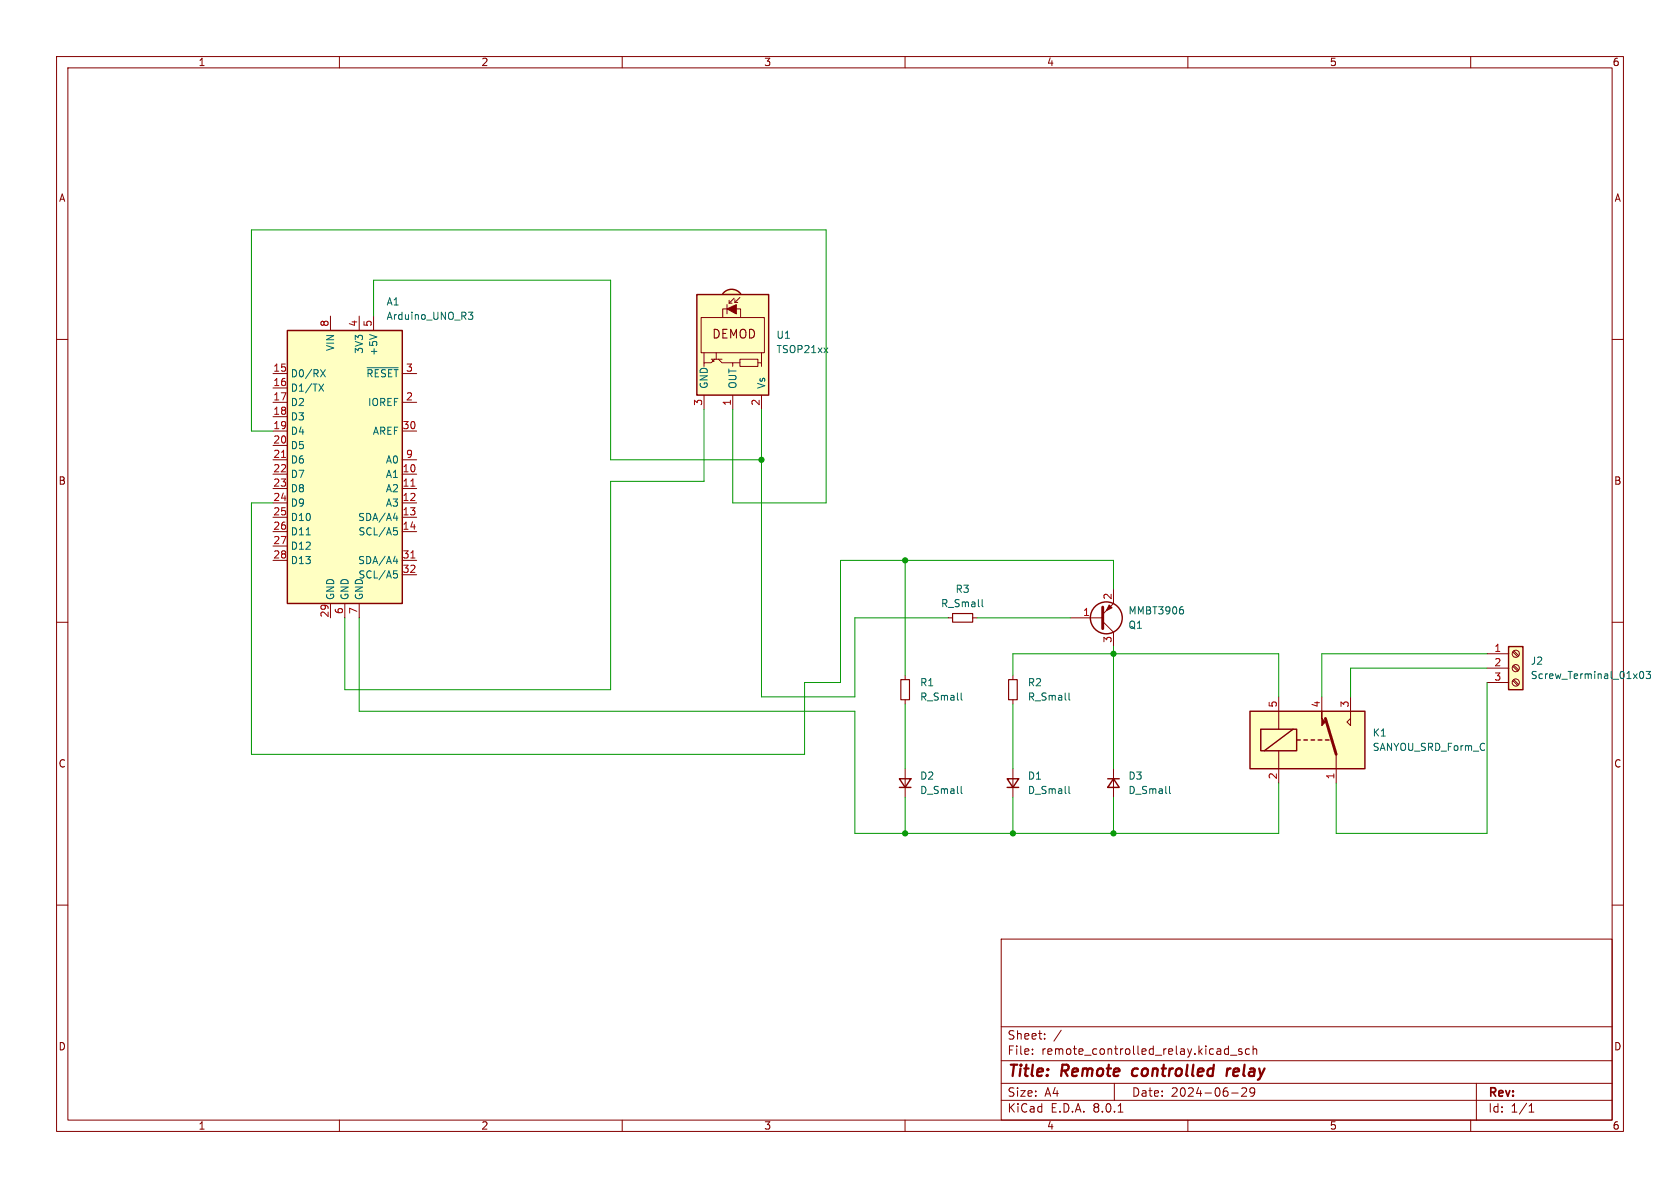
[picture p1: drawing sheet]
<svg xmlns="http://www.w3.org/2000/svg" width="297mm" height="210mm" viewBox="0 0 297 210" stroke-linecap="round" stroke-linejoin="round" font-family="sans-serif">
<g fill="none" stroke="#840000" stroke-width=".18">
<path d="M10 10h277v190h-277zM12 12h273v186h-273zM60 10v2M110 10v2M160 10v2M210 10v2M260 10v2M10 60h2M285 60h2M10 110h2M160 119.4v.7M179.1 119.4v.7"/>
<path d="M285 110h2M160 123.7v.8M160 135.9v5.1M179.1 123.7v.8M10 160h2M285 160h2M177 166h108v32h-108zM60 198v2M110 198v2M160 198v2M177 194.5h108M177 191.5h108"/>
<path d="M177 187.5h108M177 181.5h108M182.5 186.3v.1M182.5 185.5v.1M184.7 183.6v.1M184.7 182.8v.1M187.6 182.1l-1.3 2M197 191.5v3M197.7 196.6h.8M210 198v2M216.7 185.4l.5 .1M217.2 184.9v1.5"/>
<path d="M217.2 186.3l-.5 .1M217.5 186.5h1.2M217.7 193.2h1.2M219.5 185.5l-.3-.1-.2 .2v.2l.5 .2v.3h-.5M220.3 192.4v.5l-.8 .9h.9M220.9 185.5l-.4-.1-.3 .3v.4l.1 .2h.6M221 192.4v.5l.1 .3h.4l.3-.3M221.5 185.5l.2-.1 .4 .1 .1 .9M221.5 184.9v1.5M221.7 192.4a.99 .99 0 0 1-.3 1.4h-.3M260 198v2M261 191.5v6.5"/>
<path d="M270.3 196.6h.9M270.3 195.5l.4-.4v1.5"/>
</g>
<path d="M200.3 189.1l-.2 .7 .3 .4M217 188.9l-.2 1.3M217.6 188.9l-.4 .1-.3 .3" fill="none" stroke="#840000" stroke-width=".4"/>
<path d="M159.3 120.1h1.5v3.6h-1.5zM178.3 120.1h1.5v3.6h-1.5z" fill="none" stroke="#840000" stroke-width=".2"/>
<path d="M169.9 122.5v1.1l.2 .2M169.9 139v1.1l.2 .2M189 122.5v1.1l.2 .2" fill="none" stroke="#006464" stroke-width=".18"/>
<path d="M159 137.7h2l-1 1.5zM159 139.2h2" fill="none" stroke="#840000" stroke-width=".25"/>
<path d="M266.7 114.3h2.5v7.6h-2.5z" fill="#ffffc2"/>
<path d="M266.7 114.3h2.5v7.6h-2.5z" fill="none" stroke="#840000" stroke-width=".25"/>
<g fill="none" stroke="#840000" stroke-width=".18">
<path d="M262.9 115.6h3.8M262.9 118.1h3.8M267.4 117.8l.9 .8M267.4 115.2l.9 .9M267.6 117.6l.9 .8M267.6 115.1l.9 .8M262.9 120.7h3.8M267.4 120.3l.9 .9M267.6 120.1l.9 .9"/>
<circle cx="268" cy="115.6" r=".63"/>
<circle cx="268" cy="118.1" r=".63"/>
<circle cx="268" cy="120.6" r=".63"/>
</g>
<path d="M290 118.8l.2-.1a.68 .68 0 0 1 .4 .6 .68 .68 0 0 1-.4 .7l-.2-.2-.1-.3zM291 118.7h.8l-.4 .5 .3 .1v.5l-.2 .2-.5-.2" fill="none" stroke="#006464" stroke-width=".18"/>
<path d="M50.8 58.4h20.3v48.3h-20.3z" fill="#ffffc2"/>
<path d="M50.8 58.4h20.3v48.3h-20.3z" fill="none" stroke="#840000" stroke-width=".25"/>
<g fill="none" stroke="#840000" stroke-width=".18">
<path d="M58.4 55.9v2.5M63.5 55.9v2.5M66 55.9v2.5M48.3 66h2.5M48.3 68.6h2.5M48.3 71.1h2.5M48.3 73.7h2.5M48.3 76.2h2.5M48.3 78.7h2.5M71.1 66h2.6M71.1 71.1h2.6M71.1 76.2h2.6"/>
<path d="M48.3 83.8h2.5M48.3 86.4h2.5M48.3 88.9h2.5M48.3 91.4h2.5M48.3 94h2.5M48.3 81.3h2.5M48.3 96.5h2.5M48.3 99.1h2.5M71.1 83.8h2.6M71.1 86.4h2.6M71.1 88.9h2.6M71.1 91.4h2.6"/>
<path d="M71.1 94h2.6M71.1 81.3h2.6M71.1 99.1h2.6M58.4 106.7v2.5M61 106.7v2.5M63.5 106.7v2.5M71.1 101.6h2.6"/>
</g>
<path d="M49.8 80.9h.7M72.6 85.9h.8M72.6 98.6h.8" fill="none" stroke="#a90000" stroke-width=".18"/>
<g fill="none" stroke="#006464" stroke-width=".18">
<path d="M65.3 59.1l1.3 .5M82.8 55.2h.8l-.4 .5 .3 .1 .1 .4-.3 .3h-.3M56.4 67.9l.8 1.3M56.7 65.3l.8 1.3M57.2 67.9l-.8 1.3M57.5 65.3l-.8 1.3M64.9 65h5.5M54.1 94.6h.8M69.5 91.6h.8M69.5 99.2h.8M69.6 93.3h.6M69.7 93.8h.3l.3 .2-.2 .5-.4 .1"/>
<path d="M70.1 91.2v.8M70.1 98.8v.8M69.6 100.9h.6M69.7 101.4h.3l.3 .2-.2 .5-.4 .1"/>
</g>
<path d="M127.9 51.8a1.97 1.97 0 0 1 3 .1l-1.6 1.2-1.5-1.2z" fill="#ffffc2" stroke="#ffffc2" stroke-width=".18"/>
<path d="M123.2 52.1h12.7v17.8h-12.7z" fill="#ffffc2"/>
<g fill="none" stroke="#840000" stroke-width=".25">
<path d="M123.2 52.1h12.7v17.8h-12.7zM127.8 51.9a1.97 1.97 0 0 1 3.1 0"/>
<circle cx="195.6" cy="109.2" r="2.82"/>
</g>
<g fill="none" stroke="#840000" stroke-width=".18">
<path d="M124 56.1h11.1v6.3h-11.1zM127.8 56.1v-1.5h3.1v1.5M128.5 53.8v1.7M128.9 53.1v.5M128.9 53.6h.5M129.8 52.7l-.9 .9M129.9 53v.5M129.9 53.5h.5M130.8 52.6l-.9 .9M124.5 62.4v1.7M124.5 69.9v2.5M125.7 63.5h1.9"/>
<path d="M126 63.6v.3h.2M126.4 63.5l-.7 .6h-1.2v.7M126.6 62.4v1.1M127 63.5l.6 .6h1.9v.7M129.5 64.1h1.3M129.5 69.9v2.5M130.8 63.5h3.2v1.3h-3.2zM134 64.1h.6v.7M134.6 62.4v1.7M134.6 69.9v2.5M167.6 109.2h.8M172 109.2h.7"/>
<path d="M189.2 109.2h5.7M194.9 109.9l1.9 1.9v2.5M196.8 104.1v2.6l-1.9 1.9"/>
</g>
<g fill="#840000" stroke="#840000" stroke-width=".18">
<path d="M128.5 54.6l1.7-.8v1.7z"/>
<path d="M196.1 106.9l.5 .5-1 .6z"/>
</g>
<path d="M145.7 61.5l.6 .8M146.3 61.5l-.6 .8M173.6 106v1.1l.2 .2M208.9 107.3h.2M209 107.7l.2 .3v.3l-.2 .2" fill="none" stroke="#006464" stroke-width=".18"/>
<path d="M168.4 108.5h3.6v1.5h-3.6z" fill="none" stroke="#840000" stroke-width=".2"/>
<path d="M194.9 107.3v3.8" fill="none" stroke="#840000" stroke-width=".51"/>
<path d="M221 125.7h20.3v10.2h-20.3z" fill="#ffffc2"/>
<path d="M179.1 135.9v5.1M196.8 135.9v5.1M226.1 123.2v5.7M226.1 132.7v5.7M233.7 123.2v2.5M236.2 133.4v5M238.8 123.2v5.1l-.7-.7 .7-.6" fill="none" stroke="#840000" stroke-width=".18"/>
<path d="M178.1 137.7h2l-1 1.5zM178.1 139.2h2M195.8 137.7h2.1M196.8 137.7l1.1 1.5h-2.1zM221 125.7h20.3v10.2h-20.3zM222.9 128.9h6.3v3.8h-6.3zM228.6 128.9l-5.1 3.8M229.2 130.8h.7M230.5 130.8h.6M231.8 130.8h.6M233 130.8h.7M234.3 130.8h.6" fill="none" stroke="#840000" stroke-width=".25"/>
<path d="M234.3 127l1.9 6.4" fill="none" stroke="#840000" stroke-width=".51"/>
<path d="M233.7 125.7v1.3l.6 .6-.6 .7z" fill="#840000" stroke="#840000" stroke-width=".18"/>
<path d="M189 139v1.1l.2 .2M206.8 139v1.1l.1 .2" fill="none" stroke="#006464" stroke-width=".18"/>
<g fill="none" stroke="#009600" stroke-width=".18">
<path d="M66 55.9v-6.4h41.9v31.8h26.7M124.5 72.4v12.7h-16.6v36.8h-46.9v-12.7M129.5 72.4v16.5h16.5v-48.3h-101.6v35.6h3.9M134.6 72.4v50.8h16.5v-14h16.5M48.3 88.9h-3.9v44.5h97.8v-12.7h6.4v-21.6h48.2v5M160 99.1v20.3M63.5 109.2v16.5h87.6v21.6h75v-8.9M172.7 109.2h16.5M179.1 119.4v-3.8h47v7.6M196.8 114.3v21.6M262.9 115.6h-29.2v7.6M262.9 118.1h-24.1v5.1"/>
<path d="M160 124.5v11.4M179.1 124.5v11.4M262.9 120.7v26.6h-26.7v-8.9M160 141v6.3M179.1 141v6.3M196.8 141v6.3"/>
</g>
<g fill="#009600" stroke="#009600" stroke-width=".18">
<circle cx="134.6" cy="81.3" r=".46"/>
<circle cx="160" cy="147.3" r=".46"/>
<circle cx="160" cy="99.1" r=".46"/>
<circle cx="196.8" cy="115.6" r=".46"/>
<circle cx="179.1" cy="147.3" r=".46"/>
<circle cx="196.8" cy="147.3" r=".46"/>
</g>
<g font-size="2.8" fill="#840000">
<text x="178" y="190.9">Title:</text>
<text x="187.7" y="190.9">Remote</text>
<text x="201" y="190.9">controlled</text>
<text x="218.5" y="190.9">relay</text>
</g>
<g font-size="2.1" fill="#840000">
<text x="125.8" y="60.1">DEMOD</text>
<text x="178" y="184">Sheet:</text>
<text x="178" y="186.7">File:</text>
<text x="184.1" y="186.7">remote_controlled_relay.kicad_sch</text>
<text x="178" y="196.9">KiCad</text>
<text x="178" y="194.1">Size:</text>
<text x="184.7" y="194.1">A4</text>
<text x="185.7" y="196.9">E.D.A.</text>
<text x="193.3" y="196.9">8.0.1</text>
<text x="200" y="194.1">Date:</text>
<text x="207" y="194.1">2024-06-29</text>
<text x="263" y="194.3">Rev:</text>
<text x="263" y="196.9">Id:</text>
<text x="267.1" y="196.9">1/1</text>
</g>
<g font-size="1.8" fill="#840000">
<text x="35" y="11.9">1</text>
<text x="85" y="11.9">2</text>
<text x="135" y="11.9">3</text>
<text x="185" y="11.9">4</text>
<text x="235" y="11.9">5</text>
<text x="285" y="11.9">6</text>
<text x="10.3" y="35.9">A</text>
<text x="285.3" y="35.9">A</text>
<text x="10.3" y="85.9">B</text>
<text x="285.3" y="85.9">B</text>
<text x="10.3" y="135.9">C</text>
<text x="285.3" y="135.9">C</text>
<text x="10.3" y="185.9">D</text>
<text x="285.3" y="185.9">D</text>
<text x="35" y="199.9">1</text>
<text x="85" y="199.9">2</text>
<text x="135" y="199.9">3</text>
<text x="185" y="199.9">4</text>
<text x="235" y="199.9">5</text>
<text x="285" y="199.9">6</text>
</g>
<g font-size="1.8" fill="#a90000">
<text x="58.2" y="57.9" transform="rotate(-90 58.2 57.9)">8</text>
<text x="63.2" y="57.9" transform="rotate(-90 63.2 57.9)">4</text>
<text x="65.8" y="57.9" transform="rotate(-90 65.8 57.9)">5</text>
<text x="48.2" y="65.8">15</text>
<text x="71.7" y="65.8">3</text>
<text x="48.2" y="68.3">16</text>
<text x="48.2" y="70.9">17</text>
<text x="71.7" y="70.9">2</text>
<text x="124.2" y="71.8" transform="rotate(-90 124.2 71.8)">3</text>
<text x="129.3" y="71.8" transform="rotate(-90 129.3 71.8)">1</text>
<text x="134.4" y="71.8" transform="rotate(-90 134.4 71.8)">2</text>
<text x="48.2" y="73.4">18</text>
<text x="48.2" y="75.9">19</text>
<text x="71.1" y="75.9">30</text>
<text x="48.2" y="78.5">20</text>
<text x="48.2" y="81">21</text>
<text x="48.2" y="83.6">22</text>
<text x="71.1" y="83.6">10</text>
<text x="71.7" y="81">9</text>
<text x="48.2" y="86.1">23</text>
<text x="48.2" y="88.6">24</text>
<text x="71.1" y="86.1">11</text>
<text x="71.1" y="88.6">12</text>
<text x="48.2" y="91.2">25</text>
<text x="48.2" y="93.7">26</text>
<text x="71.1" y="91.2">13</text>
<text x="71.1" y="93.7">14</text>
<text x="48.2" y="96.3">27</text>
<text x="48.2" y="98.8">28</text>
<text x="71.1" y="98.8">31</text>
<text x="71.1" y="101.3">32</text>
<text x="196.6" y="106.1" transform="rotate(-90 196.6 106.1)">2</text>
<text x="58.2" y="109.3" transform="rotate(-90 58.2 109.3)">29</text>
<text x="60.7" y="108.7" transform="rotate(-90 60.7 108.7)">6</text>
<text x="63.2" y="108.7" transform="rotate(-90 63.2 108.7)">7</text>
<text x="191.4" y="109">1</text>
<text x="196.6" y="113.7" transform="rotate(-90 196.6 113.7)">3</text>
<text x="264.1" y="115.3">1</text>
<text x="264.1" y="117.9">2</text>
<text x="225.8" y="125.2" transform="rotate(-90 225.8 125.2)">5</text>
<text x="233.4" y="125.2" transform="rotate(-90 233.4 125.2)">4</text>
<text x="238.5" y="125.2" transform="rotate(-90 238.5 125.2)">3</text>
<text x="264.1" y="120.4">3</text>
<text x="225.8" y="137.9" transform="rotate(-90 225.8 137.9)">2</text>
<text x="236" y="137.9" transform="rotate(-90 236 137.9)">1</text>
</g>
<g font-size="1.8" fill="#006464">
<text x="68.2" y="54.2">A1</text>
<text x="68.2" y="56.7">Arduino_UNO_R3</text>
<text x="59.3" y="62.2" transform="rotate(-90 59.3 62.2)">VIN</text>
<text x="64.4" y="62.6" transform="rotate(-90 64.4 62.6)">3V3</text>
<text x="66.9" y="63" transform="rotate(-90 66.9 63)">+5V</text>
<text x="137.2" y="60.1">U1</text>
<text x="137.2" y="62.6">TSOP21xx</text>
<text x="51.3" y="66.9">D0/RX</text>
<text x="51.3" y="69.4">D1/TX</text>
<text x="51.3" y="72">D2</text>
<text x="64.7" y="66.9">~{RESET}</text>
<text x="65" y="72">IOREF</text>
<text x="125.3" y="68.8" transform="rotate(-90 125.3 68.8)">GND</text>
<text x="130.4" y="68.8" transform="rotate(-90 130.4 68.8)">OUT</text>
<text x="135.5" y="68.8" transform="rotate(-90 135.5 68.8)">Vs</text>
<text x="51.3" y="74.5">D3</text>
<text x="51.3" y="77.1">D4</text>
<text x="65.8" y="77.1">AREF</text>
<text x="51.3" y="79.6">D5</text>
<text x="51.3" y="82.1">D6</text>
<text x="68.1" y="82.1">A0</text>
<text x="51.3" y="84.7">D7</text>
<text x="51.3" y="87.2">D8</text>
<text x="51.3" y="89.8">D9</text>
<text x="68.1" y="84.7">A1</text>
<text x="68.1" y="87.2">A2</text>
<text x="68.1" y="89.8">A3</text>
<text x="51.3" y="92.3">D10</text>
<text x="51.3" y="94.8">D11</text>
<text x="63.2" y="92.3">SDA/A4</text>
<text x="63.3" y="94.8">SCL/A5</text>
<text x="51.3" y="97.4">D12</text>
<text x="51.3" y="99.9">D13</text>
<text x="63.2" y="99.9">SDA/A4</text>
<text x="59.3" y="106.2" transform="rotate(-90 59.3 106.2)">GND</text>
<text x="61.8" y="106.2" transform="rotate(-90 61.8 106.2)">GND</text>
<text x="63.3" y="102.5">SCL/A5</text>
<text x="64.4" y="106.2" transform="rotate(-90 64.4 106.2)">GND</text>
<text x="166.3" y="107.5">R_Small</text>
<text x="168.8" y="105">R3</text>
<text x="199.4" y="111.4">Q1</text>
<text x="199.4" y="108.8">MMBT3906</text>
<text x="270.5" y="117.7">J2</text>
<text x="162.6" y="121.5">R1</text>
<text x="162.6" y="124.1">R_Small</text>
<text x="181.6" y="121.5">R2</text>
<text x="181.6" y="124.1">R_Small</text>
<text x="270.5" y="120.2">Screw_Terminal_01x03</text>
<text x="242.6" y="130.4">K1</text>
<text x="242.6" y="132.9">SANYOU_SRD_Form_C</text>
<text x="162.6" y="138">D2</text>
<text x="162.6" y="140.6">D_Small</text>
<text x="181.6" y="138">D1</text>
<text x="181.6" y="140.6">D_Small</text>
<text x="199.4" y="138">D3</text>
<text x="199.4" y="140.6">D_Small</text>
</g>
</svg>
